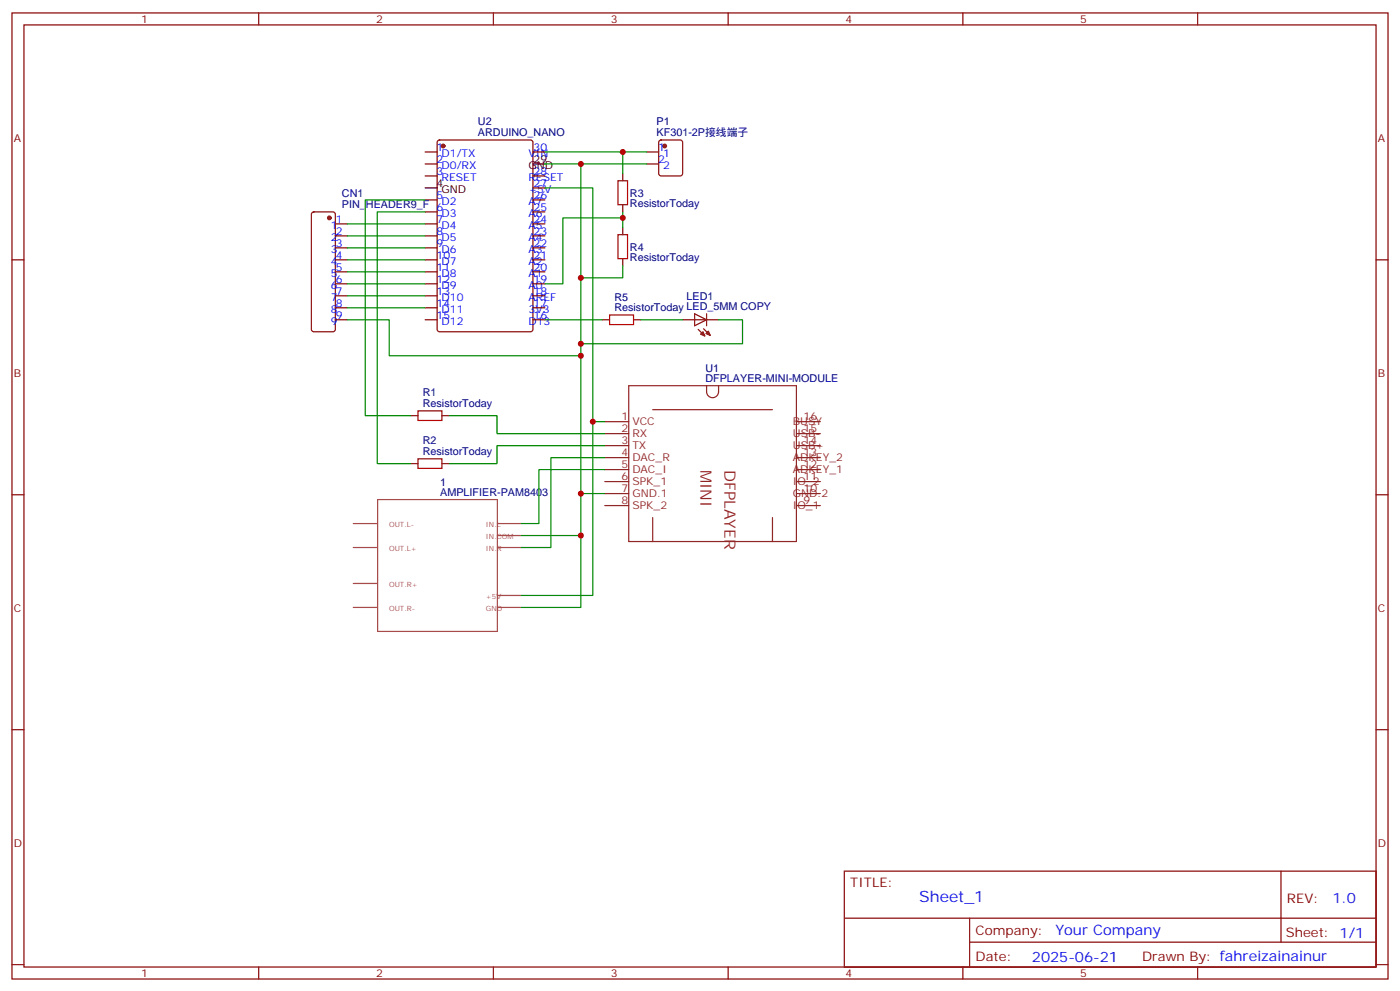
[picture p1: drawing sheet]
<svg xmlns="http://www.w3.org/2000/svg" width="412mm" height="292mm" viewBox="0 0 412 292" stroke-linecap="round" stroke-linejoin="round" font-family="sans-serif">
<g fill="none" stroke="#870000" stroke-width=".35">
<path d="M3.5 3.8h405.4v284.3h-405.4zM7.1 7.3h398.2v277.3h-398.2zM76.2 3.8v3.5M145.3 3.8v3.5M214.5 3.8v3.5M283.6 3.8v3.5M352.8 3.8v3.5M125.2 44.7h3.6M125.2 48.3h3.6M125.2 51.8h3.6M125.2 58.8h3.6M129 41.4l.5-.2h26.8l.6 .4 .1 55.3-.5 .7h-27l-.7-.4v-55.3z"/>
<path d="M157 44.7h3.5M157 51.8h3.5M157 58.8h3.5M157 55.3h3.5M183.4 51.1v2.1M190.5 44.7h3.5M190.5 48.3h3.5M194.3 41.4l.4-.2h5.7l.6 .4 .1 9.5-.5 .6-5.9 .1-.6-.5-.1-9.4zM3.5 76.5h3.6M92 62.6l.4-.2h5.7l.5 .2 .2 .5v33.8l-.3 .5-.4 .2h-5.7l-.5-.2-.2-.5v-33.8zM98.8 76.5h3.5M98.8 65.9h3.5"/>
<path d="M98.8 69.4h3.5M98.8 73h3.5M125.2 76.5h3.6M125.2 62.4h3.6M125.2 65.9h3.6M125.2 69.4h3.6M125.2 73h3.6M157 76.5h3.5M157 62.4h3.5M157 65.9h3.5M157 69.4h3.5M157 73h3.5"/>
<path d="M183.4 60.3v2.1M183.4 67v2.1M183.4 76.1v2.1M405.3 76.5h3.6M98.8 80h3.5M98.8 83.5h3.5M98.8 87.1h3.5M98.8 90.6h3.5M98.8 94.1h3.5M125.2 80h3.6M125.2 83.5h3.6M125.2 87.1h3.6"/>
<path d="M125.2 90.6h3.6M125.2 94.1h3.6M157 80h3.5M157 83.5h3.5M157 87.1h3.5M157 90.6h3.5M157 94.1h3.5M177.4 94.1h2.2M186.6 94.1h2.1M121 122.3h2.1M121 136.5h2.1M130.2 122.3h2.1"/>
<path d="M130.2 136.5h2.1M3.5 145.6h3.6M405.3 145.6h3.6M3.5 214.8h3.6M405.3 214.8h3.6M248.7 256.4h156.6v28.2h-156.6zM377.3 256.4v20.9M248.7 270.2h156.5M285.6 277.3h119.6M285.6 270.2v14.2M3.5 283.9h3.6M76.2 284.6v3.5"/>
<path d="M145.3 284.6v3.5M214.5 284.6v3.5M283.6 284.6v3.5M352.8 284.6v3.5M405.3 283.9h3.6"/>
</g>
<g fill="none" stroke="#8c2424" stroke-width=".35">
<path d="M185.2 113.5h49.4v45.9h-49.4zM208.1 113.5a3.2 3.2 0 0 0 .6 3 1.76 1.76 0 0 0 1.9 .4 1.76 1.76 0 0 0 1.1-1.6v-1.8M178.2 124.1h7M178.2 127.6h7M178.2 131.2h7M178.2 134.7h7M178.2 138.2h7M192.3 120.6h35.2M234.6 124.1h7.1M234.6 127.6h7.1M234.6 131.2h7.1M234.6 134.7h7.1"/>
<path d="M234.6 138.2h7.1M178.2 141.7h7M178.2 145.3h7M178.2 148.8h7M192.3 152.3v7.1M227.5 152.3v7.1M234.6 141.7h7.1M234.6 145.3h7.1M234.6 148.8h7.1"/>
</g>
<g fill="#870000" stroke="#870000" stroke-width=".35">
<circle cx="130.5" cy="43" r=".53"/>
<circle cx="97" cy="64.1" r=".53"/>
<circle cx="195.8" cy="43" r=".53"/>
</g>
<path d="M125.2 55.3h3.6M157 48.3h3.5" fill="none" stroke="#000" stroke-width=".35"/>
<g fill="none" stroke="#008700" stroke-width=".35">
<path d="M125.2 58.8h-17.6v63.5h13.4M160.5 55.3h14.1v68.8h3.6M160.5 48.3h10.6v97h7.1M160.5 44.7h30M171.1 48.3h19.4M183.4 44.7v6.4M102.3 65.9h22.9M102.3 69.4h22.9M102.3 73h22.9M102.3 76.5h22.9M125.2 62.4h-14.1v74.1h9.9M183.4 78.2v3.6h-12.3"/>
<path d="M183.4 64.1h-17.6v19.4h-5.3M183.4 62.4v4.6M102.3 94.1h12.4v10.6h56.4M102.3 80h22.9M102.3 83.5h22.9M102.3 87.1h22.9M102.3 90.6h22.9M160.5 94.1h16.9M188.7 94.1h12.4M211.7 94.1h7v7.1h-47.6M132.3 122.3h14.1v5.3h31.8M174.6 124.1v51.2h-21.1"/>
<path d="M178.2 131.2h-31.8v5.3h-14.1M178.2 138.2h-19.5v15.9h-5.2M178.2 134.7h-15.9v26.4h-8.8M171.1 145.3v12.3h-17.6M171.1 157.6v21.2h-17.6"/>
</g>
<path d="M182 53.2h2.9v7.1h-2.9zM182 69.1h2.9v7h-2.9zM179.6 92.7h7v2.8h-7zM123.1 120.9h7.1v2.9h-7.1zM123.1 135h7.1v2.9h-7.1z" fill="none" stroke="#a10000" stroke-width=".35"/>
<path d="M104.1 154.1h6.9M111.2 147h35.3v38.8h-35.3zM146.5 154.1h7M146.5 157.6h7M104.1 161.1h6.9M104.1 178.8h6.9M104.1 171.7h6.9M146.5 161.1h7M146.5 175.3h7M146.5 178.8h7" fill="none" stroke="#a64a4a" stroke-width=".35"/>
<g fill="#850000" stroke="#850000" stroke-width=".35">
<path d="M206.4 98.4l.7-.8 .5 1.3z"/>
<path d="M208 98.2l.7-.7 .5 1.2z"/>
</g>
<path d="M201.1 94.1h10.6M204.6 92.4l3.5 1.7-3.5 1.8zM205.7 96.9l1.9 2M207.3 96.8l1.9 1.9M208.1 92.4v3.5" fill="none" stroke="#850000" stroke-width=".35"/>
<g fill="#c00">
<circle cx="171.1" cy="145.3" r=".88"/>
<circle cx="171.1" cy="157.6" r=".88"/>
<circle cx="174.6" cy="124.1" r=".88"/>
<circle cx="171.1" cy="104.7" r=".88"/>
<circle cx="171.1" cy="48.3" r=".88"/>
<circle cx="183.4" cy="44.7" r=".88"/>
<circle cx="171.1" cy="81.8" r=".88"/>
<circle cx="183.4" cy="64.1" r=".88"/>
<circle cx="171.1" cy="101.2" r=".88"/>
</g>
<g font-size="4.6" fill="#8d2323">
<text x="206.4" y="138.2" transform="rotate(90 206.4 138.2)">MINI</text>
<text x="213.4" y="138.2" transform="rotate(90 213.4 138.2)">DFPLAYER</text>
</g>
<text font-size="4.6" fill="#00f" x="270.8" y="265.4">Sheet_1</text>
<g font-size="4.2" fill="#00f">
<text x="392.5" y="265.7">1.0</text>
<text x="310.9" y="275.2">Your Company</text>
<text x="304" y="283">2025-06-21</text>
</g>
<g font-size="3.9" fill="#800">
<text x="250.5" y="261">TITLE:</text>
<text x="379.1" y="265.7">REV:</text>
<text x="287.4" y="275.2">Company:</text>
<text x="378.7" y="275.8">Sheet: 1/1</text>
<text x="287.4" y="282.9">Date:</text>
<text x="336.4" y="282.9">Drawn By: fahreizainainur</text>
</g>
<g font-size="3.2" fill="#800">
<text x="41.6" y="6.8">1</text>
<text x="110.8" y="6.8">2</text>
<text x="179.9" y="6.8">3</text>
<text x="249.1" y="6.8">4</text>
<text x="318.2" y="6.8">5</text>
<text x="4.1" y="41.9">A</text>
<text x="405.9" y="41.9">A</text>
<text x="4.1" y="111.1">B</text>
<text x="405.9" y="111.1">B</text>
<text x="4.1" y="180.2">C</text>
<text x="405.9" y="180.2">C</text>
<text x="4.1" y="249.3">D</text>
<text x="405.9" y="249.3">D</text>
<text x="41.6" y="287.6">1</text>
<text x="110.8" y="287.6">2</text>
<text x="179.9" y="287.6">3</text>
<text x="249.1" y="287.6">4</text>
<text x="318.2" y="287.6">5</text>
</g>
<g font-size="3.2" fill="#000080">
<text x="140.8" y="39.9">ARDUINO_NANO</text>
<text x="140.8" y="36.9">U2</text>
<text x="193.4" y="40">KF301-2P接线端子</text>
<text x="193.4" y="36.8">P1</text>
<text x="100.7" y="58.1">CN1</text>
<text x="185.6" y="57.9">R3</text>
<text x="100.7" y="61.1">PIN_HEADER9_F</text>
<text x="185.6" y="61">ResistorToday</text>
<text x="185.6" y="76.9">ResistorToday</text>
<text x="185.6" y="73.8">R4</text>
<text x="181" y="88.5">R5</text>
<text x="202.3" y="88.2">LED1</text>
<text x="181" y="91.7">ResistorToday LED_5MM COPY</text>
<text x="207.8" y="112.5">DFPLAYER-MINI-MODULE</text>
<text x="207.8" y="109.4">U1</text>
<text x="124.5" y="119.9">ResistorToday</text>
<text x="124.5" y="116.7">R1</text>
<text x="124.5" y="130.8">R2</text>
<text x="124.5" y="134">ResistorToday</text>
<text x="129.7" y="142.9">1</text>
<text x="129.7" y="146">AMPLIFIER-PAM8403</text>
</g>
<g font-size="3.2" fill="#00f">
<text x="128.6" y="44.4">1</text>
<text x="128.6" y="47.9">2</text>
<text x="130.1" y="46.1">D1/TX</text>
<text x="155.7" y="46.1">VIN</text>
<text x="157.2" y="44.4">30</text>
<text x="193.9" y="44.4">1</text>
<text x="193.9" y="47.9">2</text>
<text x="195.3" y="46.1">1</text>
<text x="128.6" y="51.4">3</text>
<text x="130.1" y="49.7">D0/RX</text>
<text x="130.1" y="53.2">RESET</text>
<text x="155.7" y="53.2">RESET</text>
<text x="157.2" y="51.4">28</text>
<text x="195.3" y="49.7">2</text>
<text x="128.6" y="58.5">5</text>
<text x="155.7" y="56.7">+5V</text>
<text x="157.2" y="58.5">26</text>
<text x="157.2" y="55">27</text>
<text x="99" y="65.5">1</text>
<text x="128.6" y="62">6</text>
<text x="128.6" y="65.5">7</text>
<text x="130.1" y="60.3">D2</text>
<text x="130.1" y="63.8">D3</text>
<text x="155.7" y="63.8">A6</text>
<text x="155.7" y="60.3">A7</text>
<text x="157.2" y="65.5">24</text>
<text x="157.2" y="62">25</text>
<text x="97.5" y="67.3">1</text>
<text x="97.5" y="70.8">2</text>
<text x="99" y="69.1">2</text>
<text x="128.6" y="69.1">8</text>
<text x="130.1" y="67.3">D4</text>
<text x="130.1" y="70.8">D5</text>
<text x="155.7" y="70.8">A4</text>
<text x="155.7" y="67.3">A5</text>
<text x="157.2" y="69.1">23</text>
<text x="97.5" y="74.4">3</text>
<text x="97.5" y="77.9">4</text>
<text x="99" y="72.6">3</text>
<text x="99" y="76.1">4</text>
<text x="128.6" y="72.6">9</text>
<text x="128.6" y="76.1">10</text>
<text x="130.1" y="74.4">D6</text>
<text x="130.1" y="77.9">D7</text>
<text x="155.7" y="77.9">A2</text>
<text x="155.7" y="74.4">A3</text>
<text x="157.2" y="76.1">21</text>
<text x="157.2" y="72.6">22</text>
<text x="97.5" y="81.4">5</text>
<text x="99" y="79.7">5</text>
<text x="99" y="83.2">6</text>
<text x="128.6" y="79.7">11</text>
<text x="128.6" y="83.2">12</text>
<text x="130.1" y="81.4">D8</text>
<text x="155.7" y="81.4">A1</text>
<text x="157.2" y="83.2">19</text>
<text x="157.2" y="79.7">20</text>
<text x="97.5" y="84.9">6</text>
<text x="97.5" y="88.5">7</text>
<text x="99" y="86.7">7</text>
<text x="128.6" y="86.7">13</text>
<text x="130.1" y="84.9">D9</text>
<text x="130.1" y="88.5">D10</text>
<text x="155.7" y="88.5">AREF</text>
<text x="155.7" y="84.9">A0</text>
<text x="157.2" y="86.7">18</text>
<text x="97.5" y="92">8</text>
<text x="97.5" y="95.5">9</text>
<text x="99" y="90.2">8</text>
<text x="99" y="93.8">9</text>
<text x="128.6" y="90.2">14</text>
<text x="128.6" y="93.8">15</text>
<text x="130.1" y="92">D11</text>
<text x="130.1" y="95.5">D12</text>
<text x="155.7" y="95.5">D13</text>
<text x="155.7" y="92">3V3</text>
<text x="157.2" y="93.8">16</text>
<text x="157.2" y="90.2">17</text>
</g>
<g font-size="3.2">
<text x="157.2" y="47.9">29</text>
<text x="155.7" y="49.7">GND</text>
<text x="128.6" y="55">4</text>
<text x="130.1" y="56.7">GND</text>
</g>
<g font-size="3.2" fill="#8d2323">
<text x="183.1" y="123.8">1</text>
<text x="186.3" y="125.2">VCC</text>
<text x="233.5" y="125.2">BUSY</text>
<text x="236.7" y="123.8">16</text>
<text x="183.1" y="127.3">2</text>
<text x="183.1" y="130.8">3</text>
<text x="186.3" y="128.7">RX</text>
<text x="233.5" y="128.7">USB-</text>
<text x="236.7" y="130.8">14</text>
<text x="236.7" y="127.3">15</text>
<text x="183.1" y="134.3">4</text>
<text x="183.1" y="137.9">5</text>
<text x="186.3" y="132.2">TX</text>
<text x="186.3" y="135.7">DAC_R</text>
<text x="233.5" y="135.7">ADKEY_2</text>
<text x="233.5" y="132.2">USB+</text>
<text x="236.7" y="137.9">12</text>
<text x="236.7" y="134.3">13</text>
<text x="183.1" y="141.4">6</text>
<text x="186.3" y="139.3">DAC_I</text>
<text x="186.3" y="142.8">SPK_1</text>
<text x="233.5" y="142.8">IO_2</text>
<text x="233.5" y="139.3">ADKEY_1</text>
<text x="236.7" y="141.4">11</text>
<text x="183.1" y="144.9">7</text>
<text x="183.1" y="148.4">8</text>
<text x="186.3" y="146.3">GND.1</text>
<text x="186.3" y="149.9">SPK_2</text>
<text x="233.5" y="149.9">IO_1</text>
<text x="233.5" y="146.3">GND.2</text>
<text x="236.7" y="148.4">9</text>
<text x="236.7" y="144.9">10</text>
</g>
<g font-size="2.1" fill="#a54b4b">
<text x="114.6" y="155.1">OUT.L-</text>
<text x="143.2" y="155.1">IN.L</text>
<text x="143.2" y="158.7">IN.COM</text>
<text x="114.6" y="162.2">OUT.L+</text>
<text x="143.2" y="162.2">IN.R</text>
<text x="114.6" y="172.8">OUT.R+</text>
<text x="114.6" y="179.8">OUT.R-</text>
<text x="143.2" y="176.3">+5V</text>
<text x="143.2" y="179.8">GND</text>
</g>
</svg>
